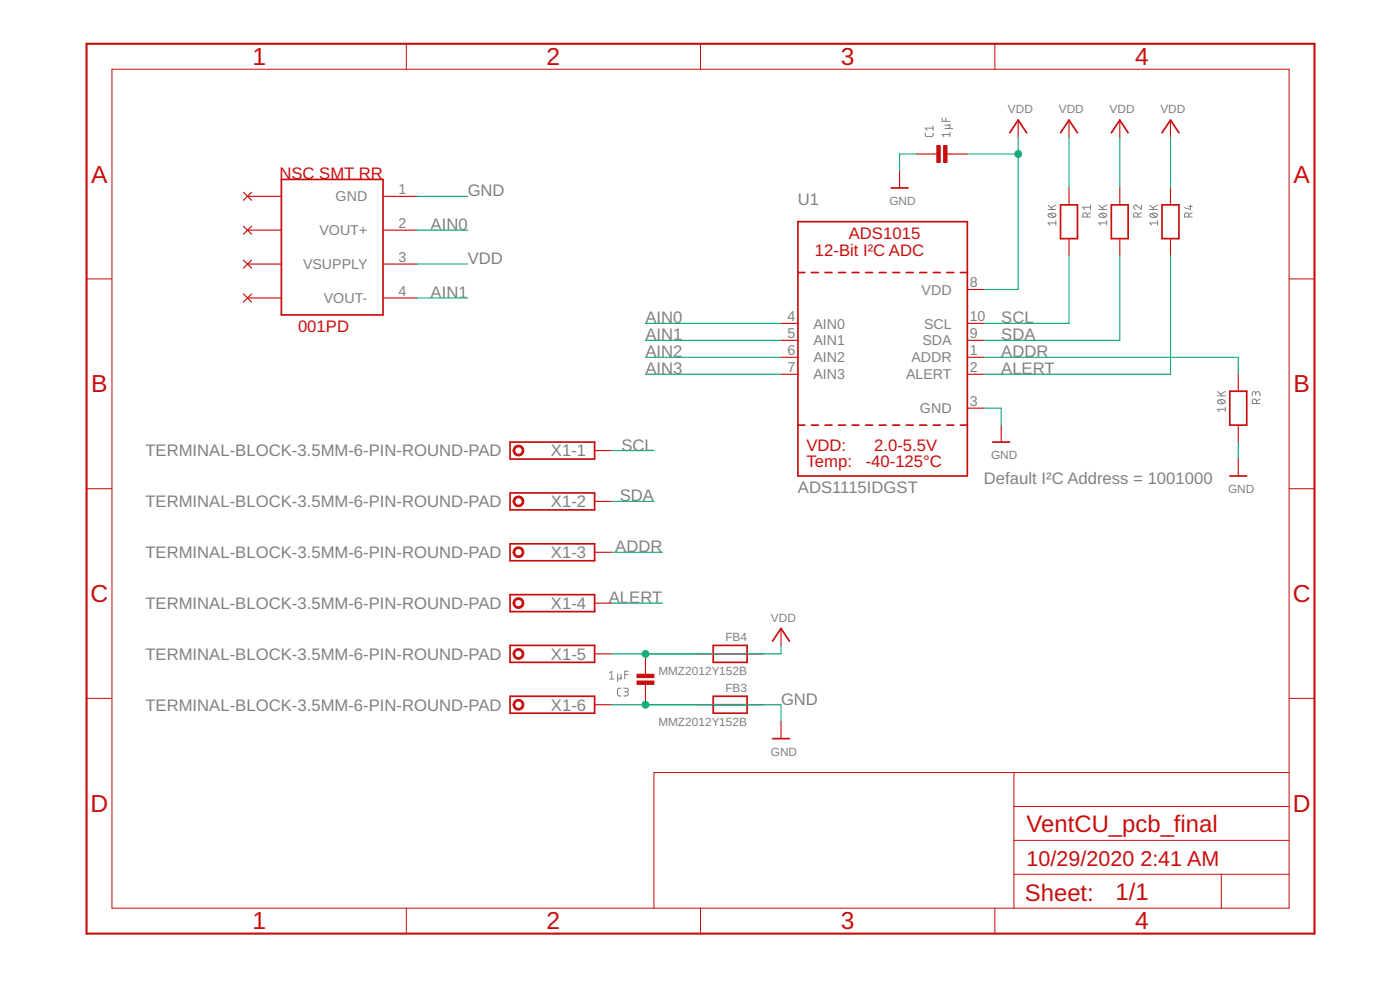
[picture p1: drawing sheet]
<svg xmlns="http://www.w3.org/2000/svg" width="210mm" height="148mm" viewBox="0 0 210 148" stroke-linecap="round" stroke-linejoin="round" font-family="sans-serif">
<g fill="none" stroke="#808080" stroke-width=".15">
<path d="M138.7 20l.1 .3 .2 .2 .8-.1 .1-.4M139.9 18.9v.6M139.9 19.2h-1.2l.3 .3M141.3 17.7v.5h1.1M141.7 19.3h1.1M141.8 17.7v.5M142.2 18.8l.2 .1v.3l-.2 .1M142.4 18.6l-.1 .2h-.6M142.4 19.8v.7M142.4 20.2h-1.1l.2 .3M157.1 31.4h1.2M157.1 30.7l.8 .7"/>
<path d="M157.2 32.1a.74 .74 0 0 1 1.1 .2 .69 .69 0 0 1-1.2 0zM157.4 32l.7 .5M158.3 33.4h-1.2l.3 .3M158.3 33.1v.6M158.3 30.7l-.7 .4M163 32.5v-.3a.33 .33 0 0 0-.3-.3 .33 .33 0 0 0-.4 .3v.3h1.2M163.5 31.9l-.5 .2M163.5 31.1h-1.2l.3 .3M163.5 30.7v.7M164.8 31.4h1.1M164.8 30.7l.7 .7M164.8 32.1a.74 .74 0 0 1 1.1 .2 .69 .69 0 0 1-1.1 0z"/>
<path d="M165 32l.7 .5M165.9 33.4h-1.1l.2 .3M165.9 33.1v.6M165.9 30.7l-.7 .4M170.6 32.5v-.3a.33 .33 0 0 0-.3-.3 .33 .33 0 0 0-.3 .3v.3h1.1M171.1 30.7v.7l-.6-.6a.33 .33 0 0 0-.5 .1 .33 .33 0 0 0 .2 .5M171.1 31.9l-.5 .2M172.4 31.4h1.1M172.4 30.7l.7 .7M172.5 32.1a.74 .74 0 0 1 1 .2 .69 .69 0 0 1-1.1 0zM172.6 32l.7 .5M173.5 33.4h-1.1l.2 .3"/>
<path d="M173.5 33.1v.6M173.5 30.7l-.7 .4M178.2 32.5v-.3a.32 .32 0 0 0-.3-.3 .32 .32 0 0 0-.3 .3v.3h1.2M178.2 30.9h.6M178.5 30.7v.7l-.9-.3M178.8 31.9l-.6 .2M182.5 59.3h1.2M182.5 58.7l.7 .6M182.8 59.9l.7 .6M183.7 58.7l-.7 .4M188.3 59a.33 .33 0 0 1 .3-.3 .33 .33 0 0 1 .3 .3v.3M188.3 59.2l-.1-.4-.3-.1-.1 .1-.1 .5"/>
<path d="M188.9 59.8l-.5 .2M182.6 60a.74 .74 0 0 1 1.1 .2 .67 .67 0 0 1-1.2 0zM183.7 61.3h-1.2l.3 .4M183.7 61v.7M188.4 60.5v-.4a.32 .32 0 0 0-.3-.3 .32 .32 0 0 0-.4 .3v.4h1.2M91.4 100.8l.3-.2v1.1M91.4 101.7h.6M92.6 101.5l.2 .2h.2l.1-.2M92.6 100.9v1.2M93.1 100.9v.7l.1 .1M93.1 103.1h-.3l-.2 .3v.7l.2 .1 .3 .1M93.5 103.1h.5l.2 .2-.2 .3h-.3"/>
<path d="M93.7 101.1h.5M93.9 103.6a.33 .33 0 0 1 .3 .3 .33 .33 0 0 1-.3 .4h-.4M94.2 100.6h-.5v1.1"/>
</g>
<g fill="none" stroke="#c90d0c" stroke-width=".17">
<path d="M152.7 18v2.5M160.3 18v2.5M167.9 18v2.5M175.5 18v2.5M36.5 39l1.2 1.2M36.5 33.9l1.2 1.2M36.5 28.8l1.2 1.2M37.1 39.6h5.1M37.1 34.5h5.1M37.1 29.4h5.1M37.7 39l-1.2 1.2M37.7 33.9l-1.2 1.2"/>
<path d="M37.7 28.8l-1.2 1.2M57.4 39.6h5.1M57.4 34.5h5.1M57.4 29.4h5.1M134.9 25.6v2.6M137.4 23.1h3.3M141.7 23.1h3.3M160.3 28.2v2.5M160.3 35.8v2.5M167.9 28.2v2.5M167.9 35.8v2.5M175.5 28.2v2.5"/>
<path d="M175.5 35.8v2.5M36.5 44l1.2 1.3M37.1 44.6h5.1M37.7 44l-1.2 1.3M57.4 44.6h5.1M117.1 48.5h2.5M117.1 51h2.5M117.1 53.5h2.5M117.1 56.1h2.5M145 48.5h2.6M145 51h2.6M145 53.5h2.6"/>
<path d="M145 56.1h2.6M145 43.4h2.6M185.7 56.1v2.5M89.2 67.5h2.5M89.2 75.1h2.5M145 61.2h2.6M150.1 63.7v2.5M185.7 63.7v2.5M185.7 68.8v2.5M89.2 98h2.5M89.2 82.7h2.5M89.2 90.4h2.5"/>
<path d="M96.8 98v3.3M104.4 98h2.5M112 98h2.6M117.1 94.1v2.6M89.2 105.6h2.5M96.8 102.3v3.3M104.4 105.6h2.5M112 105.6h2.6M117.1 108.1v2.6"/>
</g>
<g fill="none" stroke="#c90d0c" stroke-width=".25">
<path d="M151.4 19.9l1.3-1.9 1.2 1.9M159 19.9l1.3-1.9 1.2 1.9M166.6 19.9l1.3-1.9 1.2 1.9M174.2 19.9l1.3-1.9 1.3 1.9M42.2 26.9h15.2v20.3h-15.2zM119.6 33.2h25.4v38.1h-25.4zM133.6 28.2h2.5M159 30.7h2.5v5.1h-2.5zM166.6 30.7h2.5v5.1h-2.5zM174.2 30.7h2.6v5.1h-2.6zM119.6 40.8h1.1M121.7 40.8h1"/>
<path d="M123.7 40.8h1M125.7 40.8h1.1M127.8 40.8h1M129.8 40.8h1M131.8 40.8h1M133.9 40.8h1M135.9 40.8h1M137.9 40.8h1M139.9 40.8h1.1M142 40.8h1M144 40.8h1M184.4 58.6h2.5v5.1h-2.5z"/>
<path d="M76.5 66.2h12.7v2.6h-12.7zM76.5 73.9h12.7v2.5h-12.7zM119.6 63.7h1.1M121.7 63.7h1M123.7 63.7h1M125.7 63.7h1.1M127.8 63.7h1M129.8 63.7h1M131.8 63.7h1M133.9 63.7h1M135.9 63.7h1M137.9 63.7h1"/>
<path d="M139.9 63.7h1.1M142 63.7h1M144 63.7h1M148.8 66.2h2.6M184.4 71.3h2.5M76.5 96.7h12.7v2.5h-12.7zM76.5 81.5h12.7v2.5h-12.7zM76.5 89.1h12.7v2.5h-12.7zM106.9 96.7h5.1v2.5h-5.1zM106.9 98h5.1M115.8 96.1l1.3-2 1.3 2M76.5 104.3h12.7v2.5h-12.7z"/>
<path d="M106.9 104.3h5.1v2.5h-5.1zM106.9 105.6h5.1M115.8 110.7h2.6"/>
</g>
<g fill="#c90d0c" stroke="#c90d0c" stroke-width=".15">
<path d="M141.5 21.8h.5v2.5h-.5z"/>
<path d="M140.5 21.8h.5v2.5h-.5z"/>
<path d="M95.5 101h2.5v.5h-2.5z"/>
<path d="M95.5 102h2.5v.5h-2.5z"/>
</g>
<g fill="#c90d0c" stroke="#c90d0c" stroke-width=".15">
<path d="M77.1 67a.82 .82 0 0 1 1.3 0 .82 .82 0 0 1-.4 1.3 .82 .82 0 0 1-1.1-.8h.3a.55 .55 0 0 1 .7-.5 .55 .55 0 0 1 .2 .9 .55 .55 0 0 1-.9-.2v-.2h-.3z" fill-rule="evenodd"/>
<path d="M77.1 74.6a.82 .82 0 0 1 1.3 .1 .82 .82 0 0 1-.4 1.2 .82 .82 0 0 1-1.1-.8h.3a.55 .55 0 0 1 .7-.5 .55 .55 0 0 1 .2 .9 .55 .55 0 0 1-.9-.2v-.2h-.3z" fill-rule="evenodd"/>
<path d="M77.1 82.2a.82 .82 0 0 1 1.3 .1 .82 .82 0 0 1-.4 1.2 .82 .82 0 0 1-1.1-.8h.3a.55 .55 0 0 1 .7-.5 .55 .55 0 0 1 .2 .9 .55 .55 0 0 1-.9-.2v-.2h-.3z" fill-rule="evenodd"/>
<path d="M77.1 89.8a.82 .82 0 0 1 1.3 .1 .82 .82 0 0 1-.4 1.2 .82 .82 0 0 1-1.1-.7h.3a.55 .55 0 0 1 .7-.6 .55 .55 0 0 1 .2 .9 .55 .55 0 0 1-.9-.1v-.2h-.3z" fill-rule="evenodd"/>
<path d="M77.1 97.5a.82 .82 0 0 1 1.3 0 .82 .82 0 0 1-.4 1.3 .82 .82 0 0 1-1.1-.8h.3a.55 .55 0 0 1 .7-.6 .55 .55 0 0 1 .2 .9 .55 .55 0 0 1-.9-.2v-.1h-.3z" fill-rule="evenodd"/>
<path d="M77.1 105.1a.82 .82 0 0 1 1.3 .1 .82 .82 0 0 1-.4 1.2 .82 .82 0 0 1-1.1-.8h.3a.55 .55 0 0 1 .7-.6 .55 .55 0 0 1 .2 .9 .55 .55 0 0 1-.9-.1v-.2h-.3z" fill-rule="evenodd"/>
</g>
<g fill="none" stroke="#c90d0c" stroke-width=".15">
<path d="M16.8 10.4h176.5v125.7h-176.5zM60.9 6.6v3.8M105 6.6v3.8M149.2 6.6v3.8M13 41.8h3.8M193.3 41.8h3.8M13 73.2h3.8M193.3 73.2h3.8M13 104.6h3.8M152 115.7v20.4M193.3 115.7h-95.3v20.4M193.3 104.6h3.8"/>
<path d="M60.9 136.1v3.8M105 136.1v3.8M149.2 136.1v3.8M152 131h41.3M152 125.9h41.3M152 120.8h41.3M183.1 131v5.1"/>
</g>
<path d="M13 6.6h184.1v133.3h-184.1z" fill="none" stroke="#c90d0c" stroke-width=".32"/>
<g fill="none" stroke="#0dab76" stroke-width=".17">
<path d="M62.5 29.4h7.6M62.5 39.6h7.6M62.5 34.5h7.6M137.4 23.1h-2.5v2.5M145 23.1h7.7M152.7 20.5v22.9h-5.1M160.3 38.3v10.2h-12.7M160.3 20.5v7.7M167.9 38.3v12.7h-20.3M167.9 20.5v7.7M175.5 20.5v7.7M175.5 38.3v17.8h-27.9"/>
<path d="M62.5 44.6h7.6M96.8 48.5h20.3M96.8 51h20.3M96.8 53.5h20.3M96.8 56.1h20.3M147.6 53.5h38.1v2.6M91.7 67.5h6.3M91.7 75.1h6.3M147.6 61.2h2.5v2.5M185.7 66.2v2.6M91.7 82.7h7.6M91.7 90.4h7.6"/>
<path d="M117.1 96.7v1.3h-25.4M91.7 105.6h25.4v2.5"/>
</g>
<g fill="#0dab76" stroke="#0dab76" stroke-width=".15">
<circle cx="96.8" cy="105.6" r=".51"/>
<circle cx="152.7" cy="23.1" r=".51"/>
<circle cx="96.8" cy="98" r=".51"/>
</g>
<g font-size="3.7" fill="#c90d0c">
<text x="37.8" y="9.8">1</text>
<text x="82" y="9.8">2</text>
<text x="126.1" y="9.8">3</text>
<text x="170.2" y="9.8">4</text>
<text x="13.7" y="27.4">A</text>
<text x="194" y="27.4">A</text>
<text x="13.7" y="58.8">B</text>
<text x="194" y="58.8">B</text>
<text x="13.6" y="90.2">C</text>
<text x="193.8" y="90.2">C</text>
<text x="13.6" y="121.6">D</text>
<text x="193.8" y="121.6">D</text>
<text x="37.8" y="139.3">1</text>
<text x="82" y="139.3">2</text>
<text x="126.1" y="139.3">3</text>
<text x="170.2" y="139.3">4</text>
</g>
<g font-size="3.6" fill="#c90d0c">
<text x="153.9" y="124.6">VentCU_pcb_final</text>
<text x="153.7" y="134.9">Sheet:</text>
<text x="167.2" y="134.8">1/1</text>
</g>
<g font-size="3.2" fill="#c90d0c">
<text x="153.9" y="129.7">10/29/2020</text>
<text x="171" y="129.7">2:41 AM</text>
</g>
<g font-size="2.5" fill="#c90d0c">
<text x="41.9" y="26.9">NSC SMT RR</text>
<text x="127.3" y="35.8">ADS1015</text>
<text x="122.2" y="38.3">12-Bit I²C ADC</text>
<text x="44.7" y="49.7">001PD</text>
<text x="120.9" y="67.5">VDD:</text>
<text x="120.9" y="70">Temp:</text>
<text x="129.8" y="70">-40-125°C</text>
<text x="131.1" y="67.5">2.0-5.5V</text>
</g>
<g font-size="2.5" fill="#808080">
<text x="70.1" y="29.4">GND</text>
<text x="64.6" y="34.5">AIN0</text>
<text x="119.6" y="30.7">U1</text>
<text x="70.1" y="39.6">VDD</text>
<text x="64.6" y="44.6">AIN1</text>
<text x="96.8" y="48.5">AIN0</text>
<text x="96.8" y="51">AIN1</text>
<text x="96.8" y="53.5">AIN2</text>
<text x="150.1" y="48.5">SCL</text>
<text x="150.1" y="51">SDA</text>
<text x="150.1" y="53.5">ADDR</text>
<text x="96.8" y="56.1">AIN3</text>
<text x="150.1" y="56.1">ALERT</text>
<text x="21.8" y="68.4">TERMINAL-BLOCK-3.5MM-6-PIN-ROUND-PAD</text>
<text x="82.6" y="68.4">X1-1</text>
<text x="93.2" y="67.5">SCL</text>
<text x="21.8" y="76">TERMINAL-BLOCK-3.5MM-6-PIN-ROUND-PAD</text>
<text x="82.6" y="76">X1-2</text>
<text x="92.9" y="75.1">SDA</text>
<text x="119.6" y="73.8">ADS1115IDGST</text>
<text x="147.5" y="72.6">Default I²C Address = 1001000</text>
<text x="21.8" y="83.6">TERMINAL-BLOCK-3.5MM-6-PIN-ROUND-PAD</text>
<text x="82.6" y="83.6">X1-3</text>
<text x="92.3" y="82.7">ADDR</text>
<text x="21.8" y="91.2">TERMINAL-BLOCK-3.5MM-6-PIN-ROUND-PAD</text>
<text x="82.6" y="91.2">X1-4</text>
<text x="91.3" y="90.4">ALERT</text>
<text x="21.8" y="98.9">TERMINAL-BLOCK-3.5MM-6-PIN-ROUND-PAD</text>
<text x="82.6" y="98.9">X1-5</text>
<text x="21.8" y="106.5">TERMINAL-BLOCK-3.5MM-6-PIN-ROUND-PAD</text>
<text x="82.6" y="106.5">X1-6</text>
<text x="117.1" y="105.6">GND</text>
</g>
<g font-size="2.1" fill="#808080">
<text x="59.8" y="29.1">1</text>
<text x="47.9" y="35.3">VOUT+</text>
<text x="50.3" y="30.2">GND</text>
<text x="59.8" y="34.1">2</text>
<text x="45.4" y="40.3">VSUPPLY</text>
<text x="59.8" y="39.2">3</text>
<text x="48.5" y="45.4">VOUT-</text>
<text x="59.8" y="44.3">4</text>
<text x="138.2" y="44.1">VDD</text>
<text x="145.4" y="43">8</text>
<text x="118.1" y="48.1">4</text>
<text x="118.1" y="50.6">5</text>
<text x="118.1" y="53.2">6</text>
<text x="122" y="49.2">AIN0</text>
<text x="122" y="51.8">AIN1</text>
<text x="138.3" y="51.8">SDA</text>
<text x="138.5" y="49.2">SCL</text>
<text x="145.4" y="53.2">1</text>
<text x="145.4" y="48.1">10</text>
<text x="145.4" y="50.6">9</text>
<text x="118.1" y="55.7">7</text>
<text x="122" y="54.3">AIN2</text>
<text x="122" y="56.8">AIN3</text>
<text x="135.9" y="56.8">ALERT</text>
<text x="136.6" y="54.3">ADDR</text>
<text x="145.4" y="55.7">2</text>
<text x="137.9" y="61.9">GND</text>
<text x="145.4" y="60.8">3</text>
</g>
<g font-size="1.8" fill="#808080">
<text x="151.1" y="17">VDD</text>
<text x="158.7" y="17">VDD</text>
<text x="166.4" y="17">VDD</text>
<text x="174" y="17">VDD</text>
<text x="133.3" y="30.7">GND</text>
<text x="148.6" y="68.8">GND</text>
<text x="184.1" y="73.8">GND</text>
<text x="115.6" y="93.1">VDD</text>
<text x="98.7" y="101.1">MMZ2012Y152B</text>
<text x="108.8" y="96.1">FB4</text>
<text x="108.8" y="103.7">FB3</text>
<text x="98.7" y="108.8">MMZ2012Y152B</text>
<text x="115.6" y="113.2">GND</text>
</g>
</svg>
